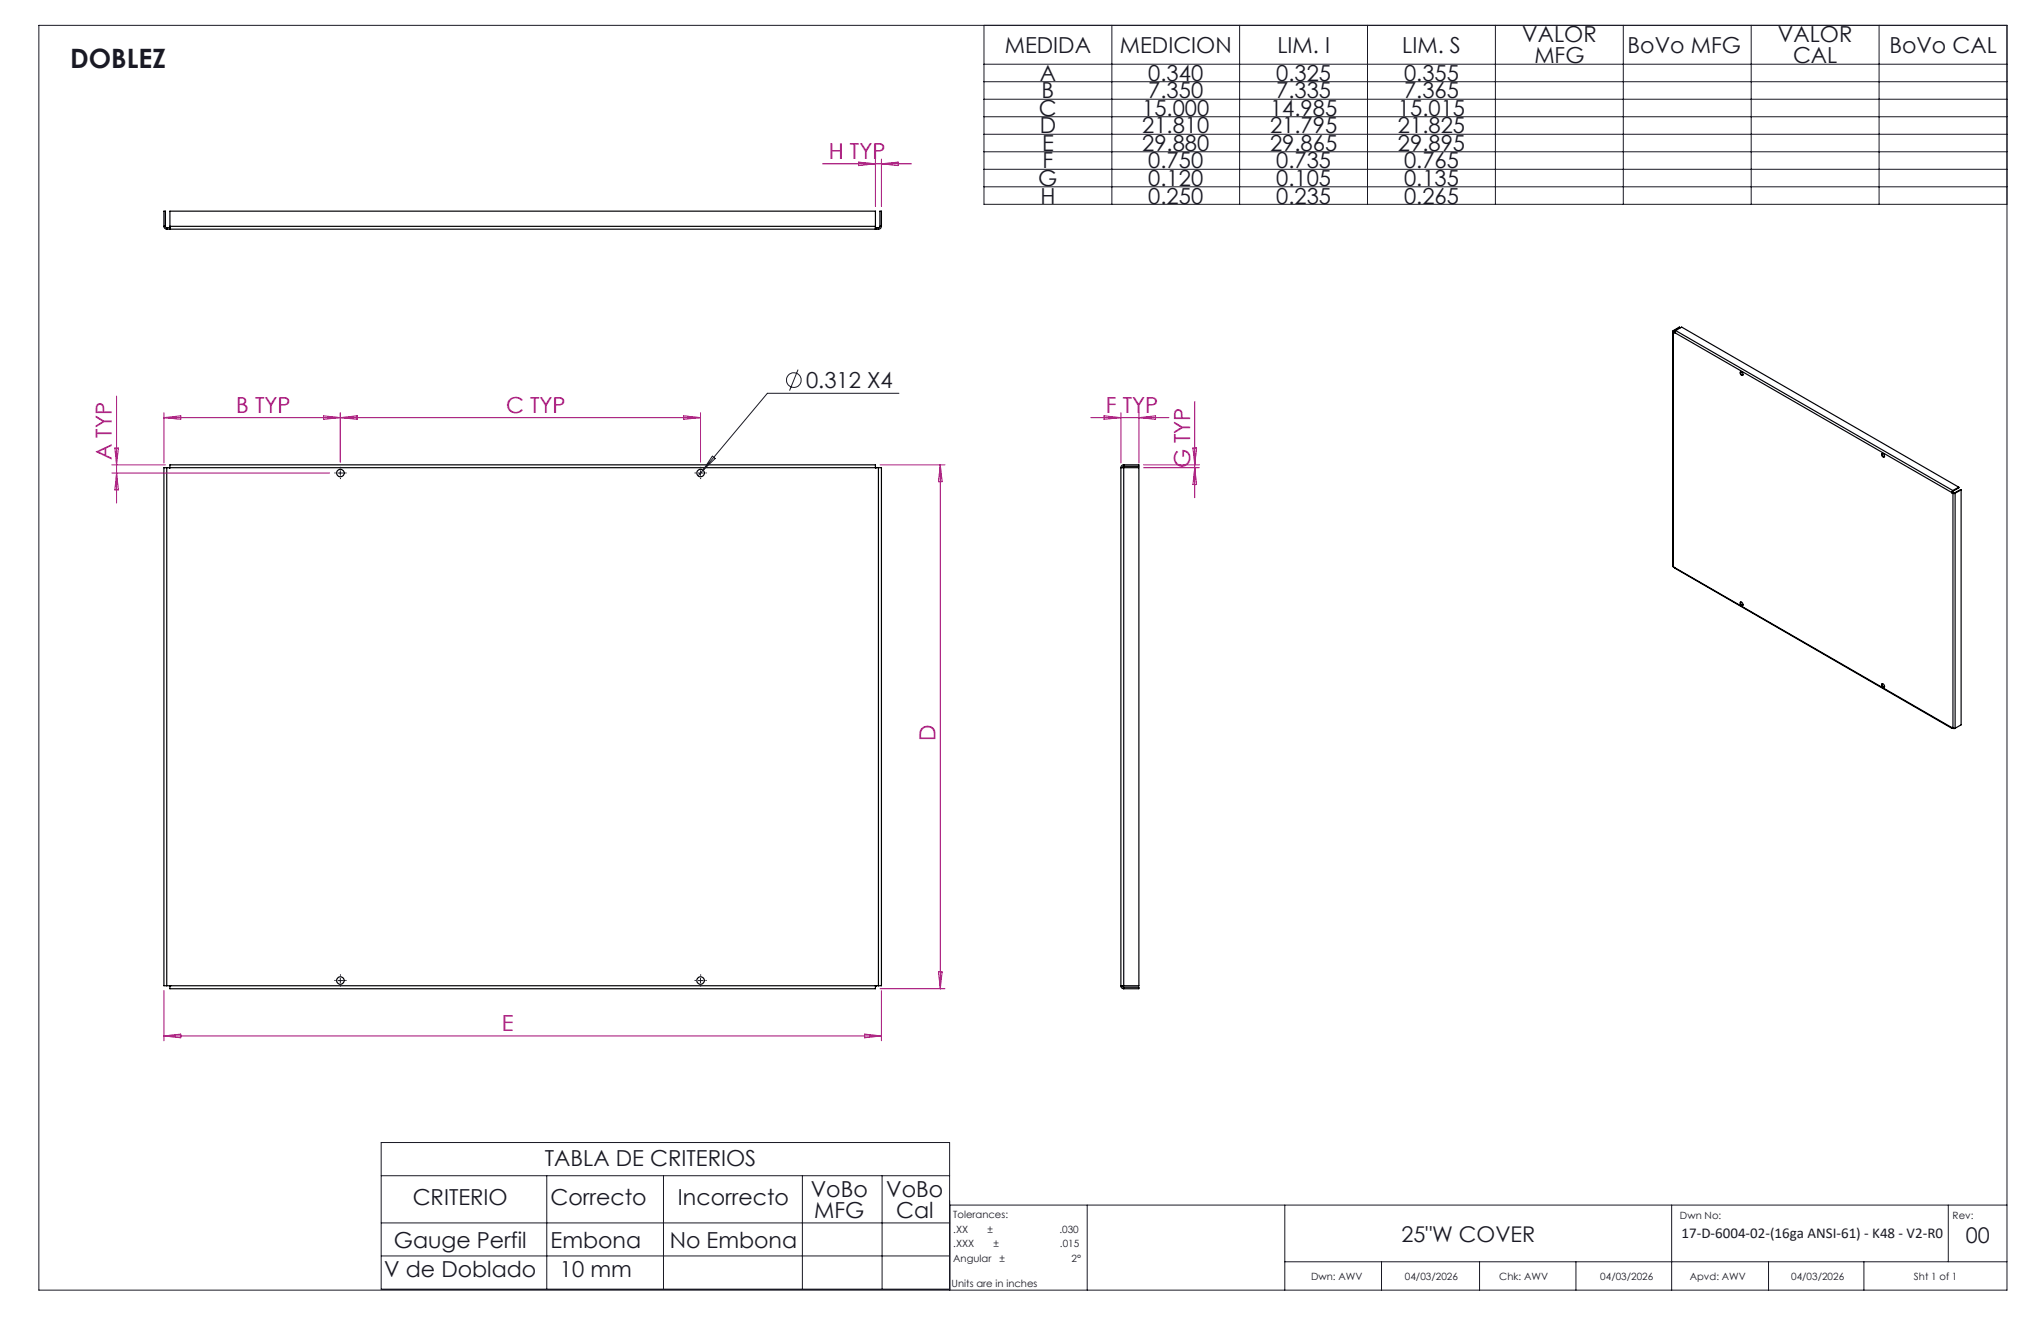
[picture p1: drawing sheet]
<svg xmlns="http://www.w3.org/2000/svg" width="432mm" height="279mm" viewBox="0 0 432 279" stroke-linecap="round" stroke-linejoin="round" font-family="sans-serif">
<g fill="none" stroke="#000" stroke-width=".25">
<path d="M34.7 47.9a.6 .6 0 0 0 .6 .6M34.7 47.9v-3.2h.3v3.2M34.7 47.9h.3M35 47.9l.3 .3M35.3 48.2v.3M35.3 48.5h150.5M35.3 48.2h.6M35.9 48.2v.3M35.9 47.9v.6M35.9 47.9v-3.2h149.3v3.2M35.9 47.9h149.3M185.2 47.9v.6"/>
<path d="M185.2 48.5h.1M185.2 48.2h.1M185.2 48.2v.3M185.2 48.2h.6M185.8 48.2v.3M186.2 47.9l-.4 .3M186.2 47.9v-3.2h.3v3.2M186.2 47.9h.3M186.5 47.9a.6 .6 0 0 1-.7 .6M353.9 70.1l.1 49.8M354 69.9l-.1 .2 .1 .1M354 70.2l.3 .1"/>
<path d="M354 70.2v49.7M354 69.9l.2 .1M354.2 70v.1M354.2 70.1l-.2 .1M354.2 70.1l.1 .1M354.3 70.3h.1M354.3 70.3l58.6 33.9M354.5 69.9l-.2 .4M354.5 69.9l58.6 33.9M354.5 69.9l1.3-.7 58.6 33.8M355.4 69.3v.1M355.4 69.3l-1.2 .7"/>
<path d="M355.4 69.3l-.1-.1-1.3 .7M368.2 78.7a.4 .4 0 0 1 .5 .2 .4 .4 0 0 1-.2 .5l-.3-.4zM368.3 78.6a.51 .51 0 0 0 .4 .7M35.3 98.9h-.6v109.6h.6M35.3 98.9v109.6M35.3 98.9h150.5M35.9 98.9v-.6h149.3v.7M185.2 99h.1M185.8 98.9h.7v109.6h-.7M185.8 98.9v109.6M237.1 98.9h.6M237.1 98.9v109.6"/>
<path d="M237.7 98.3a.6 .6 0 0 0-.6 .6M237.7 98.6l-.3 .3M237.7 98.3h3.2v.3h-3.2M237.7 98.9h3.2v109.6h-3.2M237.7 98.3v.3M237.7 98.9v109.6M398.1 95.9a.44 .44 0 0 1 .5 .3 .44 .44 0 0 1-.1 .5 .55 .55 0 0 1-.4-.8zM398.2 95.9l.1 .5 .3 .2M354 119.9l.3 .2M412.9 104.2h.1M412.9 104.2l.3 .1M413 104.1l-.1 .1"/>
<path d="M413 104.1l.3 .1M413 104.1h.1M413.1 103.8l-.2 .4M413.1 103.9l-.1 .2M413.1 103.8v.1M413.2 104.3h.4M413.2 104.3v49.7M413.3 104.2h.2M413.3 104.2l-.1 .1M413.5 104.2l.1 .1M413.6 104.3v49.7M414.4 103v.2l-1.3 .7"/>
<path d="M414.4 103l-1.3 .8M414.9 103.6l-1.3 .7M414.9 103.6v49.7l-1.3 .7M414.9 103.6l-.1-.1-1.3 .7M354.3 120.1l58.7 34M354.3 120.1l58.6 33.8M354.3 120v.1M368.2 127.4a.42 .42 0 0 1 .5 .2 .42 .42 0 0 1-.2 .5l-.3-.4zM368.3 127.3a.56 .56 0 0 0 .4 .8M398.1 144.6a.45 .45 0 0 1 .5 .3 .45 .45 0 0 1-.1 .5 .55 .55 0 0 1-.4-.8zM398.2 144.6l.1 .4 .3 .3M412.9 153.9h.1"/>
<path d="M412.9 153.9l.1 .2 .1-.1M412.9 153.9l.3 .1M413.1 154h.1M413.2 154h.4M35.3 208.5h150.5M35.9 208.5h.1M35.9 208.5v.6h149.3v-.6M185.2 208.5h.1M237.1 208.5h.6M237.1 208.5a.6 .6 0 0 0 .6 .6M237.4 208.5l.3 .3M237.7 208.8h3.2v.3h-3.2"/>
<path d="M237.7 208.8v.3"/>
<circle cx="72" cy="100.1" r=".8"/>
<circle cx="148.2" cy="100.1" r=".8"/>
<circle cx="72" cy="207.4" r=".8"/>
<circle cx="148.2" cy="207.4" r=".8"/>
</g>
<g fill="none" stroke="#191924" stroke-width=".21">
<path d="M8.2 5.4h416.4v267.5h-416.4zM208.2 5.4v37.8h216.4M208.2 13.6h216.4M208.2 17.3h216.4M235.2 5.4v37.8M262.3 5.4v37.8M289.3 5.4v37.8M316.4 5.4v37.8M343.4 5.4v37.8M370.5 5.4v37.8M397.5 5.4v37.8M208.2 21h216.4"/>
<path d="M208.2 24.7h216.4M208.2 28.4h216.4M208.2 32.1h216.4M208.2 35.8h216.4M208.2 39.5h216.4M168.8 78.2l-1.8 4.4M72 99.6v.9M148.2 99.6v.9M148.7 99.4l-1 1.2M150.7 96.5l.6 .5-2.6 2.4zM190.2 83.2h-27.9l-13.6 16.2M71.5 100h1"/>
<path d="M147.7 100h1M71.5 207.4h1M72 206.9v1M147.7 207.4h1M148.2 206.9v1M80.6 248.7h120.3M80.6 258.7h120.3M115.7 248.7v24M140.4 248.7v24M169.8 248.7v24M186.6 248.7v24M200.9 254.9h223.7"/>
<path d="M230 254.9v18M271.8 254.9v18M353.7 254.9v18M412.2 254.9v12M80.6 265.6h120.3M200.9 272.7h-120.3v-31h120.3v31.2M271.8 266.9h152.8M292.3 266.9v6M313 266.9v6M333.4 266.9v6M374.2 266.9v6M394.3 266.9v6"/>
<circle cx="168" cy="80.4" r="1.55"/>
</g>
<g fill="none" stroke="#191924" stroke-width=".21" stroke-dasharray="15.2 1.3 1.3 1.3" stroke-linecap="butt">
<path d="M72 99v-.3M148.2 99v-.3M71 100h-.3M72 101v.3M73 100h.3M147.2 100h-.3M148.2 101v.3M149.2 100h.3M71 207.4h-.3M72 206.4v-.3M72 208.4v.3M73 207.4h.3"/>
<path d="M147.2 207.4h-.3M148.2 206.4v-.3M148.2 208.4v.3M149.2 207.4h.3"/>
</g>
<g fill="none" stroke="#a0006e" stroke-width=".21">
<path d="M174 34.6h18.8M181.6 34.3l3.6 .3-3.6 .4zM185.2 33.7v10M186.5 33.7v10M186.5 34.6l3.5-.3v.7zM23.7 98.3h11.3M24.3 94.8h.7l-.3 3.5zM24.7 83.8v22.6M34.7 88.3h113.5M34.7 87.3v10.6M34.7 88.3l3.5-.4v.8zM68.4 87.9l3.6 .4-3.6 .4z"/>
<path d="M72 87.3v10.5M72 88.3l3.6-.4v.8zM144.6 87.9l3.6 .4-3.6 .4zM148.2 87.3v10.5M186.2 98.3h13.7M198.9 98.3v110.8M198.9 98.3l.4 3.6h-.8zM230.8 88.3h16.5M233.6 87.9l3.5 .4-3.5 .4zM237.1 87.3v10.6M240.9 87.3v10.6M240.9 88.3l3.6-.4v.8z"/>
<path d="M241.9 98.3h11.9M241.9 98.9h11.9M252.4 94.8h.8l-.4 3.5zM252.8 84.9v20.4M252.8 98.9l.4 3.6h-.8zM23.7 100h46M24.7 100l.3 3.6h-.7zM34.7 209.5v10.6M34.7 219.1h151.8M34.7 219.1l3.5-.4v.8zM182.9 218.7l3.6 .4-3.6 .4zM186.2 209.1h13.7"/>
<path d="M186.5 209.5v10.6M198.5 205.6h.8l-.4 3.5z"/>
</g>
<text font-size="5.6" fill="#191924" x="14.9" y="14.4">DOBLEZ</text>
<g font-size="4.7" fill="#191924">
<text x="212.6" y="11.1">MEDIDA</text>
<text x="236.9" y="11.1">MEDICION</text>
<text x="270.2" y="11.1">LIM. I</text>
<text x="296.7" y="11.1">LIM. S</text>
<text x="322" y="8.9">VALOR</text>
<text x="344.3" y="11.1">BoVo MFG</text>
<text x="376.2" y="8.9">VALOR</text>
<text x="399.7" y="11.1">BoVo CAL</text>
<text x="220" y="17.1">A</text>
<text x="242.9" y="17.1">0.340</text>
<text x="270" y="17.1">0.325</text>
<text x="297.1" y="17.1">0.355</text>
<text x="324.6" y="13.4">MFG</text>
<text x="379.3" y="13.4">CAL</text>
<text x="220.4" y="20.8">B</text>
<text x="242.9" y="20.8">7.350</text>
<text x="270" y="20.8">7.335</text>
<text x="297.1" y="20.8">7.365</text>
<text x="219.8" y="24.5">C</text>
<text x="220" y="28.2">D</text>
<text x="241.6" y="24.5">15.000</text>
<text x="241.6" y="28.2">21.810</text>
<text x="268.7" y="24.5">14.985</text>
<text x="268.7" y="28.2">21.795</text>
<text x="295.8" y="24.5">15.015</text>
<text x="295.8" y="28.2">21.825</text>
<text x="220.5" y="31.9">E</text>
<text x="220.6" y="35.6">F</text>
<text x="241.6" y="31.9">29.880</text>
<text x="242.9" y="35.6">0.750</text>
<text x="268.7" y="31.9">29.865</text>
<text x="270" y="35.6">0.735</text>
<text x="295.8" y="31.9">29.895</text>
<text x="297.1" y="35.6">0.765</text>
<text x="219.7" y="39.3">G</text>
<text x="242.9" y="39.3">0.120</text>
<text x="270" y="39.3">0.105</text>
<text x="297.1" y="39.3">0.135</text>
<text x="220.1" y="43">H</text>
<text x="242.9" y="43">0.250</text>
<text x="270" y="43">0.235</text>
<text x="297.1" y="43">0.265</text>
<text x="170.5" y="82.1">0.312 X4</text>
<text x="115.3" y="246.7">TABLA DE CRITERIOS</text>
<text x="87.3" y="254.9">CRITERIO</text>
<text x="116.5" y="254.9">Correcto</text>
<text x="143.4" y="254.9">Incorrecto</text>
<text x="171.5" y="253.1">VoBo</text>
<text x="172.3" y="257.6">MFG</text>
<text x="187.5" y="253.1">VoBo</text>
<text x="189.6" y="257.6">Cal</text>
<text x="83.3" y="263.9">Gauge Perfil</text>
<text x="116.5" y="263.9">Embona</text>
<text x="141.7" y="263.9">No Embona</text>
<text x="81.3" y="270.1">V de Doblado</text>
<text x="118.4" y="270.1">10 mm</text>
</g>
<g font-size="4.7" fill="#a0006e">
<text x="175.3" y="33.6">H TYP</text>
<text x="50" y="87.3">B TYP</text>
<text x="107.1" y="87.3">C TYP</text>
<text x="234" y="87.3">F TYP</text>
<text x="23.7" y="97.3" transform="rotate(-90 23.7 97.3)">A TYP</text>
<text x="251.8" y="99.1" transform="rotate(-90 251.8 99.1)">G TYP</text>
<text x="197.9" y="156.6" transform="rotate(-90 197.9 156.6)">D</text>
<text x="106.1" y="218.1">E</text>
</g>
<g font-size="4.6" fill="#191924">
<text x="296.5" y="262.7">25&quot;W COVER</text>
<text x="415.9" y="263">00</text>
</g>
<text font-size="3.2" fill="#191924" x="355.8" y="261.8">17-D-6004-02-(16ga ANSI-61) - K48 - V2-R0</text>
<g font-size="2.1" fill="#191924">
<text x="201.7" y="257.6">Tolerances:</text>
<text x="355.4" y="257.8">Dwn No:</text>
<text x="413.1" y="257.8">Rev:</text>
<text x="201.7" y="260.7">.XX</text>
<text x="201.7" y="263.9">.XXX</text>
<text x="208.9" y="260.7">±</text>
<text x="210.2" y="263.9">±</text>
<text x="224.1" y="260.7">.030</text>
<text x="224.3" y="263.9">.015</text>
<text x="201.7" y="267">Angular</text>
<text x="211.5" y="267">±</text>
<text x="226.7" y="267">2°</text>
<text x="201.3" y="272.3">Units are in inches</text>
<text x="277.4" y="270.7">Dwn: AWV</text>
<text x="297.2" y="270.7">04/03/2026</text>
<text x="317.2" y="270.7">Chk: AWV</text>
<text x="338.6" y="270.7">04/03/2026</text>
<text x="357.5" y="270.7">Apvd: AWV</text>
<text x="378.9" y="270.7">04/03/2026</text>
<text x="404.9" y="270.7">Sht 1 of 1</text>
</g>
</svg>
